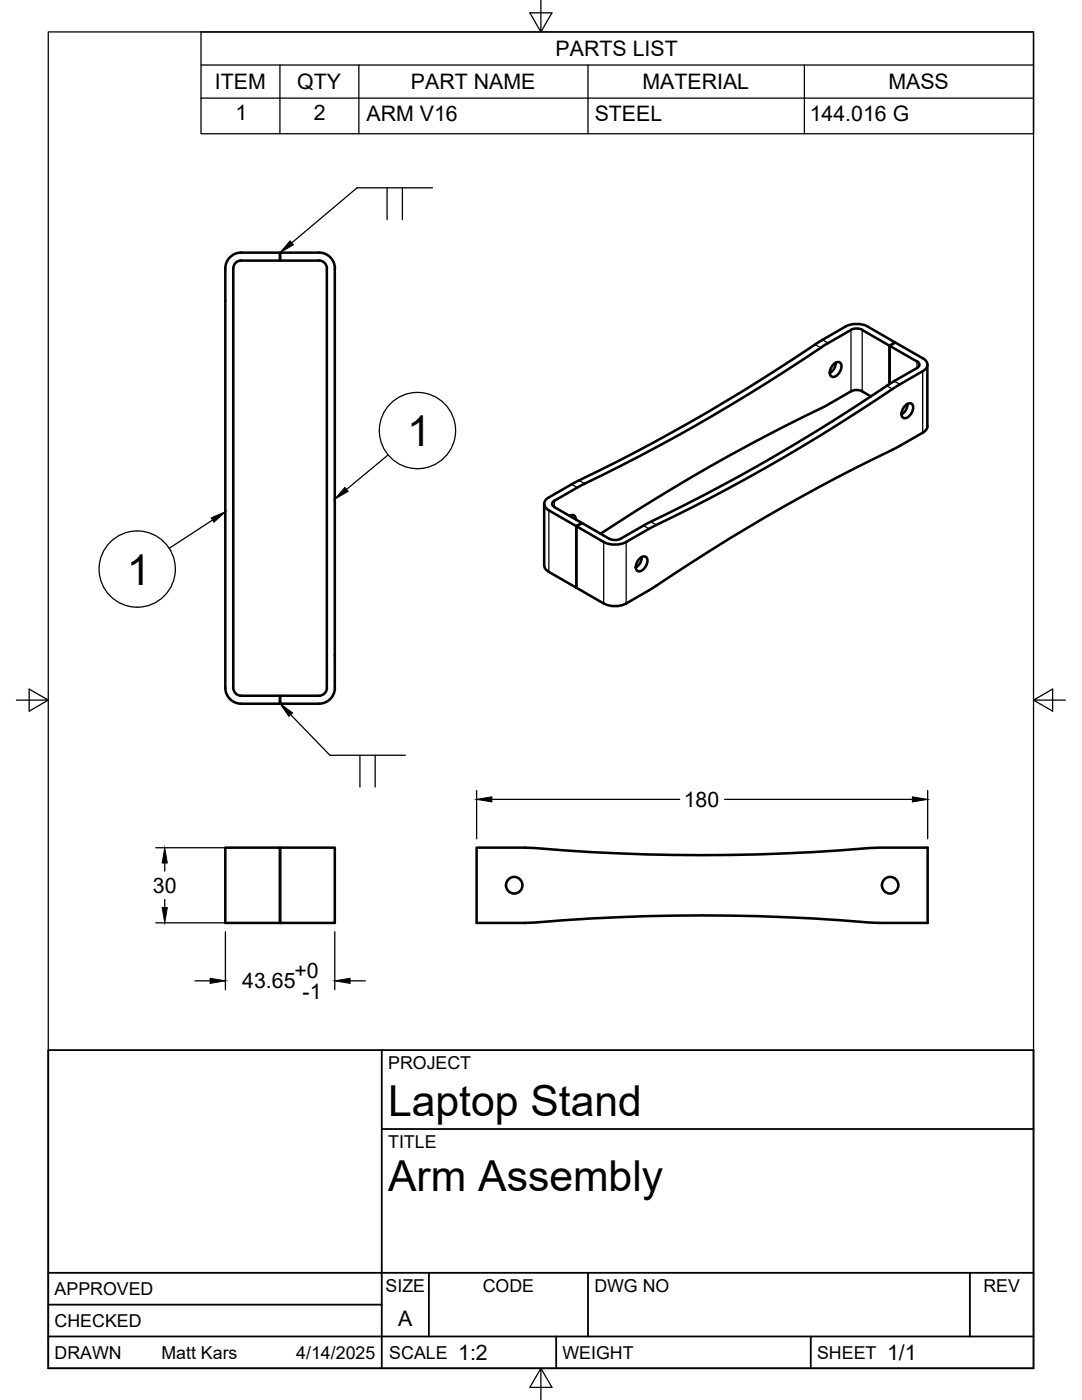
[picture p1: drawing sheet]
<svg xmlns="http://www.w3.org/2000/svg" width="216mm" height="279mm" viewBox="0 0 216 279" stroke-linecap="round" stroke-linejoin="round" font-family="sans-serif">
<!-- layer: Visible -->
<g fill="none" stroke="#000" stroke-width=".51">
<path d="M48.1 50.4h7.8v1.6h-7.8M48.1 52a1.6 1.6 0 0 0-1.6 1.6v83.7M48.1 50.4a3.2 3.2 0 0 0-3.1 3.2v83.7M63.6 50.4h-7.7v1.6h7.7M63.6 50.4a3.2 3.2 0 0 1 3.2 3.2M63.6 52a1.6 1.6 0 0 1 1.6 1.6M65.2 53.6v83.7M66.8 53.6v83.7M162.6 68.7a367.1 367.1 0 0 1-47.1 27.2M164.1 67.8l-1.5 .9M165.3 68.4a395 395 0 0 1-50.1 28.9M166.4 72.7a.86 .86 0 0 1 1.4 0 2.11 2.11 0 0 1-1.7 2.5 1.42 1.42 0 0 1-.1-2.2z"/>
<path d="M166.8 72.4a2.5 2.5 0 0 1-1.2 2M173.2 65.2l5.4 3.1-1.1 .7v7.6v-7.6l-5.4-3.2a2.49 2.49 0 0 0-2.3 0l-4.6 2.7M173.2 65.2a5 5 0 0 0-4.5 0l-4.6 2.6M173.8 79.1a4.1 4.1 0 0 0-3.1-1.3l-.9 .3a78 78 0 0 1-9.7 5.2 370.4 370.4 0 0 0-40.3 23.2M177 77a380.5 380.5 0 0 1-48.6 27.9l-4.6 2.6M178.5 76l-1.5 1M179.6 76.7a397.1 397.1 0 0 1-50.1 28.8l-4.6 2.7a5 5 0 0 1-4.4 0l-5.5-3.2v12.3v-12.3l1.1-.6 5.5 3.1M183 72.2l-5.5-3.2 1.1-.7 5.5 3.2a1.37 1.37 0 0 1 1 1.3 1.37 1.37 0 0 1-1 1.3l-4.5 2.6M183 73.4l-4.6 2.7M183 72.1a.69 .69 0 0 1 .5 .7 .69 .69 0 0 1-.5 .6M185 72.8v12.3M115.6 95.9l-6.1 3.4a1.36 1.36 0 0 0-.9 1.3 1.36 1.36 0 0 0 .9 1.2l5.5 3.2 1.1-.6-5.5-3.2a.7 .7 0 0 1-.4-.6 .7 .7 0 0 1 .4-.7l4.6-2.6"/>
<path d="M178.1 89.8a393.1 393.1 0 0 0-48.6 28M179.6 89l-1.5 .8M179.9 82.6l.1 .1M180.7 80.9a.86 .86 0 0 1 1.5 0 2.11 2.11 0 0 1-1.8 2.5 1.42 1.42 0 0 1 0-2.1zM181.1 80.6a2.5 2.5 0 0 1-1.2 2.1M185.1 85.1a1.59 1.59 0 0 1-1 1.3l-4.5 2.6M108.6 100.6v12.2a1.61 1.61 0 0 0 .9 1.3l11 6.3a5 5 0 0 0 4.5 0l4.5-2.6M113.7 102.9a.73 .73 0 0 1 .8 0 .73 .73 0 0 1 .4 .7M113.8 102.9v.1M121.6 107.5a2.49 2.49 0 0 0 2.2 0M127.6 111.5a.86 .86 0 0 1 1.5 0 2.11 2.11 0 0 1-1.8 2.5 1.42 1.42 0 0 1 0-2.2zM128.1 111.2a2.5 2.5 0 0 1-1.2 2"/>
<path d="M45 137.3a3.2 3.2 0 0 0 3.1 3.1h7.8v-1.5h-7.8a1.6 1.6 0 0 1-1.6-1.6M63.6 138.9h-7.7v1.5h7.7M65.2 137.3a1.6 1.6 0 0 1-1.6 1.6M66.8 137.3a3.2 3.2 0 0 1-3.2 3.1M45 169.2h10.9v15h-10.9zM55.9 169.2h10.9v15h-10.9zM95.1 169.2h2.7a105.5 105.5 0 0 1 14.6 .5 411.2 411.2 0 0 0 63.1-.5h9.6v15h-2.7a105.5 105.5 0 0 1-14.5-.5 411.2 411.2 0 0 0-63.2 .5h-9.6z"/>
<circle cx="102.6" cy="176.7" r="1.65"/>
<circle cx="177.6" cy="176.7" r="1.65"/>
</g>
<!-- layer: Visible Narrow -->
<g fill="none" stroke="#000" stroke-width=".25">
<path d="M162.6 68.7l1.2 .7M164.1 67.8l1.1 .7M169.8 65.8v12.3M172 65.8v12.3M177 77l1.1 .6M178.4 76.1l1.2 .6M183 72.2v1.2M184.1 74.1v12.3M110.6 99.9v1.3M114.1 96.6l1.1 .7M115.5 95.9l1.2 .6M109.5 101.9v12.2"/>
<path d="M120.5 108.2v12.2M124.9 108.2v12.2M128.4 104.9l1.1 .6M129.9 104.1l1.1 .7"/>
</g>
<!-- layer: Border -->
<path d="M9.6 6.4h196.6v266.7h-196.6zM107.9 0v6.4l-2.2-3.8h4.4l-2.2 3.8M3.3 139.7h6.3l-3.8-2.2v4.4l3.8-2.2M206.2 139.7l3.8 2.2v-4.4l-3.8 2.2h6.4M107.9 273.1l2.2 3.8h-4.4l2.2-3.8v6.3" fill="none" stroke="#000" stroke-width=".25"/>
<!-- layer: Titleblock -->
<path d="M9.6 209.6h196.6v63.5h-196.6zM76.2 209.6v63.5M76.2 225.3h130M9.6 254h196.6M85.6 254v12.7M117.3 254v12.7M193.5 254v12.7M9.6 266.7h196.6M9.6 260.4h66.6M111 266.7v6.4M161.8 266.7v6.4" fill="none" stroke="#000" stroke-width=".36"/>
<!-- layer: Parts Lists -->
<path d="M40.1 6.4h166.1v20.3h-166.1zM40.1 13h166.1M40.1 19.6h166.1M55.9 13v13.7M71.6 13v13.7M117.3 13v13.7M160.5 13v13.7" fill="none" stroke="#000" stroke-width=".25"/>
<!-- layer: Balloons -->
<g fill="none" stroke="#000" stroke-width=".25">
<circle cx="83.3" cy="85.9" r="7.6"/>
<circle cx="27.4" cy="113.6" r="7.6"/>
</g>
<!-- layer: 0 -->
<path d="M68.8 97.3l.7 .8-2.7 1.5zM42.1 103.4l2.9-1.3-2.3 2.1z" fill="#000" stroke="#000" stroke-width=".2"/>
<path d="M77.4 90.8l-8.2 6.9M42.4 103.8l-8.6 5.6" fill="none" stroke="#000" stroke-width=".25"/>
<path d="M77.2 37.5v6.3M80.3 37.5v6.3M86.3 37.5h-15.1l-13 11M58 142.6l7.8 8.1h15.1M71.8 150.7v6.4M74.9 150.7v6.4" fill="none" stroke="#000" stroke-width=".25"/>
<path d="M57.9 48.1l.6 .8-2.6 1.5zM55.9 140.4l2.5 1.9-.8 .7z" fill="#000" stroke="#000" stroke-width=".2"/>
<!-- layer: FD_Dimensions -->
<path d="M95.1 157.8v9.6M98.1 159.5h37.5M144.6 159.5h37.5M185.1 157.8v9.6M31.1 169.2h15.3M32.9 172.2v1.6M32.9 179.5v1.6M31.1 184.2h15.3M38.9 195.7h3M45 185.9v11.6M66.8 185.9v11.6M69.8 195.7h3.1" fill="none" stroke="#000" stroke-width=".25"/>
<path d="M95.1 159.5l3-.5v1zM182.1 159l3 .5-3 .5zM32.9 169.2l.5 3h-1zM32.4 181.1h1l-.5 3.1zM41.9 195.2l3.1 .5-3.1 .6zM66.8 195.7l3-.5v1.1z" fill="#000" stroke="#000" stroke-width=".2"/>
<g font-size="8.5">
<text x="81.2" y="89">1</text>
<text x="25.3" y="116.6">1</text>
<text x="77.4" y="222.8">Laptop Stand</text>
<text x="77.4" y="237.8">Arm Assembly</text>
</g>
<g font-size="4.3">
<text x="110.9" y="11.2">PARTS LIST</text>
<text x="42.9" y="17.8">ITEM</text>
<text x="59.3" y="17.7">QTY</text>
<text x="82" y="17.8">PART NAME</text>
<text x="128.2" y="17.8">MATERIAL</text>
<text x="177.3" y="17.8">MASS</text>
<text x="47" y="23.9">1</text>
<text x="62.6" y="23.9">2</text>
<text x="73.1" y="24.2">ARM V16</text>
<text x="118.7" y="24.2">STEEL</text>
<text x="161.6" y="24.2">144.016 G</text>
<text x="136.4" y="161">180</text>
<text x="30.5" y="178.2">30</text>
<text x="48.3" y="197.2">43.65</text>
<text x="58.7" y="195.2">+0</text>
<text x="60.4" y="199.3">-1</text>
<text x="79.5" y="264.5">A</text>
<text x="91.4" y="271.4">1:2</text>
<text x="177" y="271.4">1/1</text>
</g>
<g font-size="3.5">
<text x="77.4" y="213.4">PROJECT</text>
<text x="77.4" y="229.1">TITLE</text>
<text x="76.9" y="257.8">SIZE</text>
<text x="96.3" y="257.8">CODE</text>
<text x="118.6" y="257.8">DWG NO</text>
<text x="196.2" y="257.8">REV</text>
<text x="10.9" y="258.5">APPROVED</text>
<text x="10.9" y="264.8">CHECKED</text>
<text x="10.9" y="271.2">DRAWN</text>
<text x="32.2" y="271.2">Matt Kars</text>
<text x="59.1" y="271.2">4/14/2025</text>
<text x="77.7" y="271.2">SCALE</text>
<text x="112.2" y="271.2">WEIGHT</text>
<text x="163" y="271.2">SHEET</text>
</g>
</svg>
